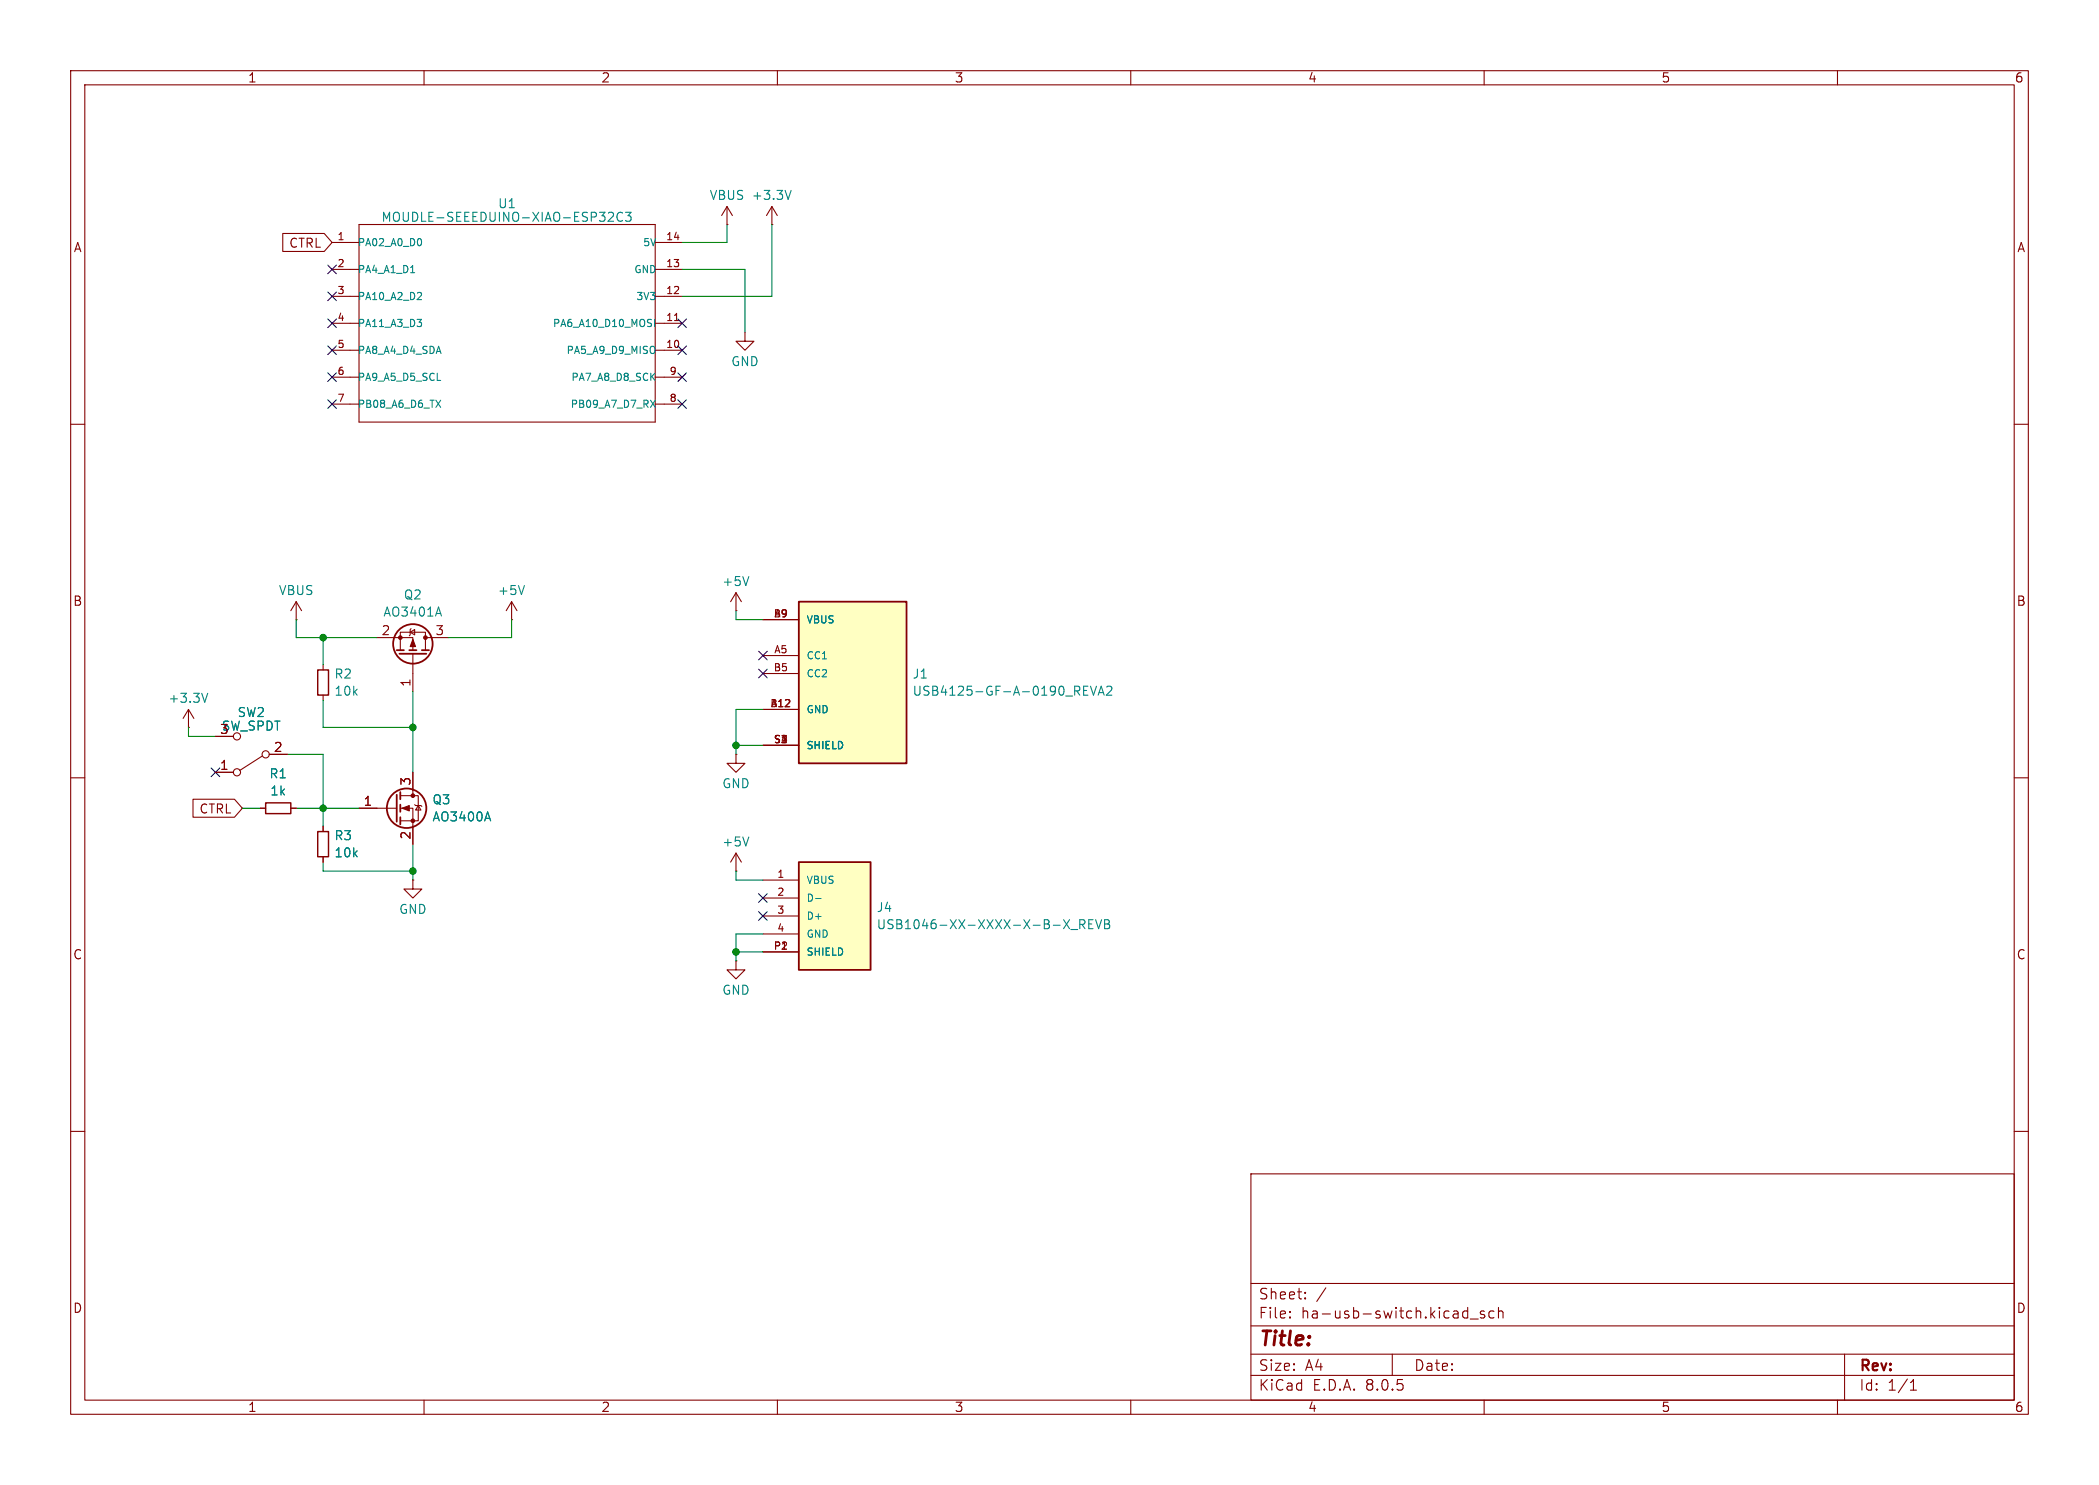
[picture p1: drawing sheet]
<svg xmlns="http://www.w3.org/2000/svg" width="297mm" height="210mm" viewBox="0 0 297 210" stroke-linecap="round" stroke-linejoin="round" font-family="sans-serif">
<g fill="none" stroke="#840000" stroke-width=".15">
<path d="M10 10h277v190h-277zM12 12h273v186h-273zM60 10v2M110 10v2M160 10v2M210 10v2M260 10v2M10 60h2M285 60h2M45.7 94v.7M45.7 98.3v.8M104.1 86.4h.1"/>
<path d="M104.1 83.8l-.7 1.3M104.1 83.8v2.6M104.1 83.8l.8 1.3M10 110h2M26.7 102.9h.1M26.7 100.3l-.8 1.3M26.7 100.3v2.6M26.7 100.3l.7 1.3M30.5 109.2h2.5M30.5 104.1h2.5M36.8 114.3h.8M37.1 106.9l-3.2 2.1"/>
<path d="M38.1 106.7h2.5M41.1 114.3h.8M45.7 116.8v.8M50.8 114.3h5.3M56.6 114.3h1.8v5.1M56.6 112.5h2.6v3.6h-2.6M58.4 109.2v3.3M58.7 113.8l.1 .1h.8l.1 .1M59.2 113.9l.4 .7h-.8zM285 110h2M45.7 121.2v.7M58.4 124.5v1.2h1.3l-1.3 1.3-1.3-1.3h1.3"/>
<path d="M58.4 124.5h.1M10 160h2M285 160h2M177 166h108v32h-108zM60 198v2M110 198v2M160 198v2M177 194.5h108M177 191.5h108M177 187.5h108M177 181.5h108M182.5 186.3h.1l-.1 .1"/>
<path d="M182.5 186.3v.1M182.5 185.5v.1M182.5 185.5h.1l-.1 .1M184.7 183.6v.1M184.7 183.6h-.1l.1 .1M184.7 182.8v.1M184.7 182.8h-.1l.1 .1M187.6 182.1l-1.3 2M197 191.5v3M207.2 185.4l.5 .1M207.7 184.9v1.5M207.7 186.3l-.5 .1"/>
<path d="M208 186.5h1.2M210 198v2M210 185.5l-.3-.1-.2 .2v.2l.5 .2 .1 .1-.1 .2-.1 .1-.4-.1M211.4 185.5l-.4-.1-.3 .3v.4l.1 .2 .2 .1 .4-.1M212 185.5a.37 .37 0 0 1 .7 .1v.8M212 184.9v1.5M260 198v2M261 191.5v6.5M270.3 196.6h.9M270.3 195.5l.4-.4v1.5"/>
<circle cx="33.5" cy="109.2" r=".51"/>
<circle cx="33.5" cy="104.1" r=".51"/>
<circle cx="37.6" cy="106.7" r=".51"/>
</g>
<g fill="none" stroke="#840000" stroke-width=".25">
<path d="M56.1 112.4v3.8M56.6 112v1M56.6 113.8v1M56.6 115.6v1"/>
<circle cx="57.5" cy="114.3" r="2.79"/>
</g>
<g fill="#840000" stroke="#840000" stroke-width=".15">
<path d="M56.9 114.3l1-.4v.8z"/>
<circle cx="58.4" cy="116.1" r=".25"/>
<circle cx="58.4" cy="112.5" r=".25"/>
</g>
<path d="M29.4 98l-.4 1.3M106 81.5l-.5 1.3M69 114.8l.4 1.3" fill="none" stroke="#008484" stroke-width=".15"/>
<path d="M45 94.7h1.5v3.6h-1.5zM37.6 113.5h3.5v1.6h-3.5zM45 117.6h1.5v3.6h-1.5z" fill="none" stroke="#840000" stroke-width=".2"/>
<path d="M113 85.1h15.3v22.9h-15.3z" fill="#ffffc2"/>
<path d="M113 85.1h15.3v22.9h-15.3z" fill="none" stroke="#840000" stroke-width=".25"/>
<g fill="none" stroke="#840000" stroke-width=".15">
<path d="M47 38.1h3.8M47 34.3h3.8M50.8 31.8h41.9v27.9h-41.9zM92.7 38.1h3.8M92.7 34.3h3.8M47 57.2h3.8M47 53.3h3.8M47 49.5h3.8M47 45.7h3.8M47 41.9h3.8M92.7 57.2h3.8M92.7 53.3h3.8"/>
<path d="M92.7 49.5h3.8M92.7 45.7h3.8M92.7 41.9h3.8M95.4 45.3h.6M107.9 92.7h5.1M107.9 87.6h5.1M107.9 95.3h5.1M104.1 106.7v1.3h1.3l-1.3 1.2-1.2-1.2h1.2M104.1 106.7h.1M107.9 100.3h5.1M107.9 105.4h5.1M104.1 123.2h.1"/>
<path d="M104.1 135.9v1.3h1.3l-1.3 1.2-1.2-1.2h1.2M104.1 135.9h.1M104.1 120.7l-.7 1.2M104.1 120.7v2.5M104.1 120.7l.8 1.2"/>
</g>
<g fill="none" stroke="#008484" stroke-width=".15">
<path d="M58.1 38.6h.6M59.5 33.8l.1 .3-.1 .6M86.1 30.1l.5-.1 .2 .1v.3v.2l-.8 .7h.8M88.1 30.1a.51 .51 0 0 0-.6 0 .51 .51 0 0 0-.2 .6 .48 .48 0 0 0 .2 .5 .48 .48 0 0 0 .6 0M88.5 30h.8l-.4 .5 .3 .1v.6l-.1 .1h-.4l-.2-.1M59 45.2h.6l-.3 .4M59.5 41.4l.1 .1v.3l-.6 .6h.6M59.5 45.6l.1 .1-.1 .4M61.7 56.6l.7 1M61.9 53.8h.5M62.4 56.6l-.7 1M92 56.6l.7 1"/>
<path d="M92.6 49.1v.7M92.6 45.2v1M92.7 56.6l-.7 1M153.3 97.6h.5M153.9 97h-.6v1.3h.6M154.3 97l.4 1.3 .4-1.3M155.4 98.3l.4-1.3 .4 1.3M155.5 97.9h.6M156.6 97.2l.2-.2h.3l.2 .2v.2v.2l-.8 .7h.8M106 118.4l-.5 1.2"/>
</g>
<path d="M113 121.9h10.2v15.3h-10.2z" fill="#ffffc2"/>
<g fill="none" stroke="#840000" stroke-width=".25">
<path d="M56.1 91.9h1M56.5 92.5h3.8M57.9 91.9h1M59.7 91.9h1M113 121.9h10.2v15.3h-10.2z"/>
<circle cx="58.4" cy="91.1" r="2.79"/>
</g>
<g fill="none" stroke="#840000" stroke-width=".15">
<path d="M40 33h5.9l1.1 1.3-1.1 1.3h-5.9zM102.9 31.8h.1M102.9 29.2l-.8 1.3M102.9 29.2v2.6M102.9 29.2l.7 1.3M109.2 31.8h.1M109.2 29.2l-.7 1.3M109.2 29.2v2.6M109.2 29.2l.8 1.3M105.4 47v1.3h1.3l-1.3 1.2-1.3-1.2h1.3M41.9 87.6h.1M41.9 85.1l-.8 1.3"/>
<path d="M41.9 85.1v2.5M41.9 85.1l.8 1.3M53.3 90.2h5.1v1.7M56.6 91.9v-2.5h3.6v2.5M58 89.4l.7-.4v.8zM58.2 88.9l-.2 .1v.8l-.1 .1M58.4 92.5v5.3M60.2 90.2h3.3M72.4 87.6h.1M72.4 85.1l-.8 1.3M72.4 85.1v2.5M72.4 85.1l.8 1.3"/>
<path d="M27.3 113h5.9l1.1 1.3-1.1 1.3h-5.9zM30.5 109.2h2.5M30.5 104.1h2.5M36.8 114.3h.8M38.1 106.7h2.5M41.1 114.3h.8M45.7 116.8v.8M50.8 114.3h2.5M58.4 109.2v2.6M58.4 116.8v2.6M45.7 121.2v.7M107.9 124.5h5.1"/>
<path d="M107.9 127h5.1M107.9 129.5h5.1M107.9 132.1h5.1M107.9 134.6h5.1"/>
</g>
<g fill="none" stroke="#008484" stroke-width=".15">
<path d="M111.9 26.9l-.4 1.3M62 85.9l.5 1.2M74.2 82.8l-.4 1.3M69 114.8l.4 1.3M115.4 127.1h.8M151.5 131.5h1M152.8 130.7h.6l.1-.2v-.3l-.2-.1h-.5v1.2M153.1 130.7l.4 .6M154.1 130.7h.4M154.7 130.1h-.6v1.2h.6M155 130.1l.5 1.2 .4-1.2M156.3 130.1h.4l.2 .1 .1 .2-.3 .3a.34 .34 0 0 1 .3 .3 .34 .34 0 0 1-.2 .3h-.5z"/>
<path d="M156.3 130.7h.4"/>
</g>
<g fill="#840000" stroke="#840000" stroke-width=".15">
<path d="M58.4 90.4l.4 1h-.8z"/>
<circle cx="56.6" cy="90.2" r=".25"/>
<circle cx="60.2" cy="90.2" r=".25"/>
</g>
<g fill="none" stroke="#008400" stroke-width=".15">
<path d="M96.5 38.1h8.9v8.9M102.9 31.8v2.5h-6.4M109.2 31.8v10.1h-12.7M41.9 87.6v2.6h11.4M45.7 90.2v3.8M45.7 99.1v3.8h12.7M58.4 97.8v11.4M72.4 87.6v2.6h-8.9M104.1 86.4v1.2h3.8M26.7 102.9v1.2h3.8M34.3 114.3h2.5M40.6 106.7h5.1v10.1"/>
<path d="M41.9 114.3h8.9M58.4 119.4v5.1M104.1 105.4h3.8M107.9 100.3h-3.8v6.4M45.7 121.9v1.3h12.7M104.1 123.2v1.3h3.8M104.1 134.6h3.8M107.9 132.1h-3.8v3.8"/>
</g>
<g fill="none" stroke="#000084" stroke-width=".15">
<path d="M46.4 37.5l1.2 1.2M47.6 37.5l-1.2 1.2M46.4 48.9l1.2 1.2M46.4 52.7l1.2 1.2M46.4 45.1l1.2 1.2M46.4 41.3l1.2 1.2M46.4 56.5l1.2 1.3M47.6 48.9l-1.2 1.2M47.6 52.7l-1.2 1.2M47.6 45.1l-1.2 1.2M47.6 41.3l-1.2 1.2M47.6 56.5l-1.2 1.3"/>
<path d="M95.9 56.5l1.2 1.3M95.9 52.7l1.2 1.2M95.9 48.9l1.2 1.2M95.9 45.1l1.2 1.2M97.1 56.5l-1.2 1.3M97.1 52.7l-1.2 1.2M97.1 48.9l-1.2 1.2M97.1 45.1l-1.2 1.2M107.3 92.1l1.3 1.2M107.3 94.6l1.3 1.3M108.6 92.1l-1.3 1.2M108.6 94.6l-1.3 1.3"/>
<path d="M29.9 108.6l1.2 1.2M31.1 108.6l-1.2 1.2M107.3 126.4l1.3 1.2M107.3 128.9l1.3 1.2M108.6 126.4l-1.3 1.2M108.6 128.9l-1.3 1.2"/>
</g>
<g fill="#008400" stroke="#008400" stroke-width=".15">
<circle cx="45.7" cy="90.2" r=".46"/>
<circle cx="104.1" cy="134.6" r=".46"/>
<circle cx="104.1" cy="105.4" r=".46"/>
<circle cx="58.4" cy="102.9" r=".46"/>
<circle cx="45.7" cy="114.3" r=".46"/>
<circle cx="58.4" cy="123.2" r=".46"/>
</g>
<text font-size="2.8" fill="#840000" x="178" y="190.9">Title:</text>
<g font-size="2.1" fill="#840000">
<text x="178" y="184">Sheet:</text>
<text x="178" y="186.7">File:</text>
<text x="184.1" y="186.7">ha-usb-switch.kicad_sch</text>
<text x="178" y="196.9">KiCad</text>
<text x="178" y="194.1">Size:</text>
<text x="184.7" y="194.1">A4</text>
<text x="185.7" y="196.9">E.D.A.</text>
<text x="193.3" y="196.9">8.0.5</text>
<text x="200" y="194.1">Date:</text>
<text x="263" y="194.3">Rev:</text>
<text x="263" y="196.9">Id:</text>
<text x="267.1" y="196.9">1/1</text>
</g>
<g font-size="1.8" fill="#840000">
<text x="35" y="11.9">1</text>
<text x="85" y="11.9">2</text>
<text x="135" y="11.9">3</text>
<text x="185" y="11.9">4</text>
<text x="235" y="11.9">5</text>
<text x="285" y="11.9">6</text>
<text x="10.3" y="35.9">A</text>
<text x="40.8" y="35.2">CTRL</text>
<text x="285.3" y="35.9">A</text>
<text x="10.3" y="85.9">B</text>
<text x="53.9" y="89.9">2</text>
<text x="61.5" y="89.9">3</text>
<text x="285.3" y="85.9">B</text>
<text x="58.2" y="97.2" transform="rotate(-90 58.2 97.2)">1</text>
<text x="31" y="103.9">3SW_SPDT</text>
<text x="38.7" y="106.4">2</text>
<text x="31" y="109">1</text>
<text x="58.2" y="111.2" transform="rotate(-90 58.2 111.2)">3</text>
<text x="28.1" y="115.3">CTRL</text>
<text x="51.4" y="114">1</text>
<text x="58.2" y="118.8" transform="rotate(-90 58.2 118.8)">2</text>
<text x="10.3" y="135.9">C</text>
<text x="285.3" y="135.9">C</text>
<text x="10.3" y="185.9">D</text>
<text x="285.3" y="185.9">D</text>
<text x="35" y="199.9">1</text>
<text x="85" y="199.9">2</text>
<text x="135" y="199.9">3</text>
<text x="185" y="199.9">4</text>
<text x="235" y="199.9">5</text>
<text x="285" y="199.9">6</text>
</g>
<g font-size="1.8" fill="#008484">
<text x="70.4" y="29.7">U1</text>
<text x="100.3" y="28.5">VBUS +3.3V</text>
<text x="53.9" y="31.6">MOUDLE-SEEEDUINO-XIAO-ESP32C3</text>
<text x="103.4" y="52">GND</text>
<text x="102.1" y="83.1">+5V</text>
<text x="39.4" y="84.4">VBUS</text>
<text x="54.1" y="87.4">AO3401A</text>
<text x="57" y="85">Q2</text>
<text x="70.4" y="84.4">+5V</text>
<text x="23.7" y="99.6">+3.3V</text>
<text x="33.5" y="101.6">SW2</text>
<text x="47.2" y="96.2">R2</text>
<text x="47.2" y="98.6">10k</text>
<text x="129" y="96.2">J1</text>
<text x="129" y="98.6">USB4125-GF-A-0190_REVA2</text>
<text x="38" y="110.3">R1</text>
<text x="38.1" y="112.7">1k</text>
<text x="61.1" y="114">Q3</text>
<text x="102.1" y="111.7">GND</text>
<text x="47.2" y="119">R3</text>
<text x="61.1" y="116.4">AO3400A</text>
<text x="102.1" y="119.9">+5V</text>
<text x="47.2" y="121.5">10k</text>
<text x="56.4" y="129.5">GND</text>
<text x="124" y="129.2">J4</text>
<text x="124" y="131.6">USB1046-XX-XXXX-X-B-X_REVB</text>
<text x="102.1" y="140.9">GND</text>
</g>
<g font-size="1.4" fill="#840000">
<text x="47.6" y="34">1</text>
<text x="94.2" y="34">14</text>
<text x="47.6" y="37.8">2</text>
<text x="47.6" y="41.7">3</text>
<text x="94.2" y="41.7">12</text>
<text x="94.2" y="37.8">13</text>
<text x="47.6" y="45.5">4</text>
<text x="94.2" y="45.5">11</text>
<text x="47.6" y="49.3">5</text>
<text x="47.6" y="53.1">6</text>
<text x="94.2" y="49.3">10</text>
<text x="94.6" y="53.1">9</text>
<text x="47.6" y="56.9">7</text>
<text x="94.6" y="56.9">8</text>
<text x="109.4" y="87.4">B9</text>
<text x="109.4" y="95">B5</text>
<text x="109.4" y="92.5">A5</text>
<text x="108.9" y="100.1">B12</text>
<text x="109.4" y="105.2">S1</text>
<text x="110.3" y="105.2">2</text>
<text x="109.9" y="124.2">1</text>
<text x="109.9" y="126.7">2</text>
<text x="109.9" y="129.3">3</text>
<text x="109.9" y="131.8">4</text>
<text x="109.4" y="134.4">P1</text>
<text x="110.3" y="134.4">2</text>
</g>
<g font-size="1.4" fill="#008484">
<text x="50.5" y="35">PA02_A0_D0</text>
<text x="90.9" y="35">5V</text>
<text x="50.5" y="38.8">PA4_A1_D1</text>
<text x="89.6" y="38.8">GND</text>
<text x="50.5" y="42.6">PA10_A2_D2</text>
<text x="50.5" y="46.5">PA11_A3_D3</text>
<text x="78.1" y="46.5">PA6_A10_D10_MOSI</text>
<text x="89.9" y="42.6">3V3</text>
<text x="50.5" y="50.3">PA8_A4_D4_SDA</text>
<text x="80" y="50.3">PA5_A9_D9_MISO</text>
<text x="50.5" y="54.1">PA9_A5_D5_SCL</text>
<text x="50.5" y="57.9">PB08_A6_D6_TX</text>
<text x="80.6" y="57.9">PB09_A7_D7_RX</text>
<text x="80.7" y="54.1">PA7_A8_D8_SCK</text>
<text x="114" y="88.4">VBUS</text>
<text x="114" y="93.4">CC1</text>
<text x="114" y="96">CC2</text>
<text x="114" y="101.1">GND</text>
<text x="114" y="106.1">SHIELD</text>
<text x="114" y="125.2">VBUS</text>
<text x="114" y="127.7">D-</text>
<text x="114" y="130.3">D+</text>
<text x="114" y="132.8">GND</text>
<text x="114" y="135.4">SHIELD</text>
</g>
</svg>
